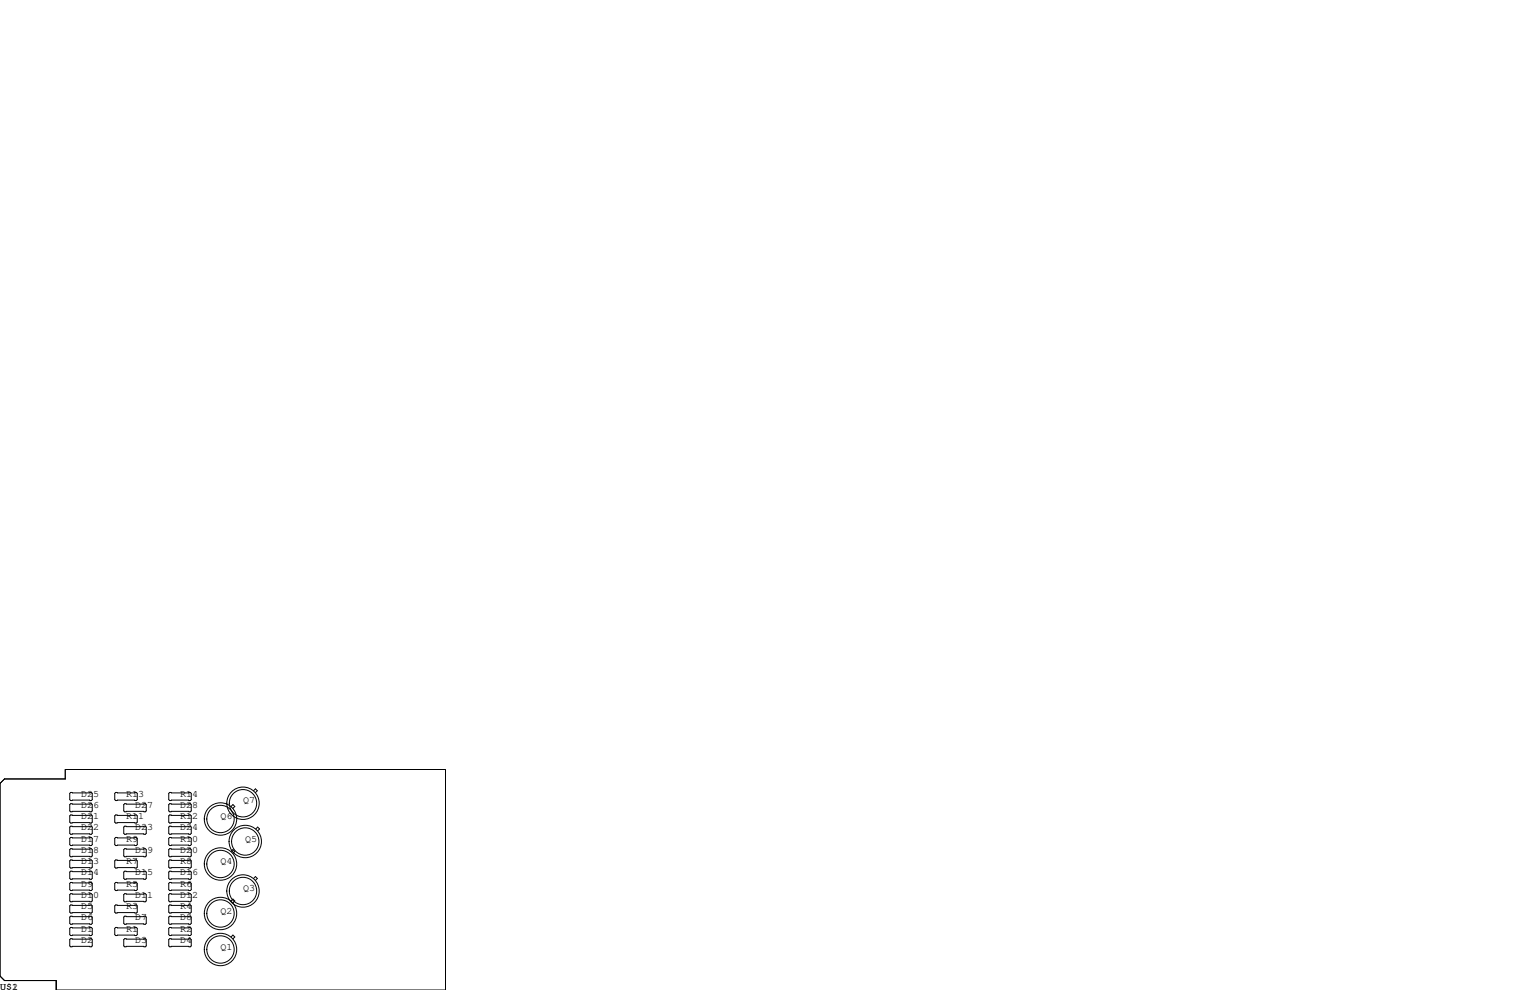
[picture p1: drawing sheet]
<svg xmlns="http://www.w3.org/2000/svg" width="432mm" height="279mm" viewBox="0 0 432 279" stroke-linecap="round" stroke-linejoin="round" font-family="sans-serif">
<g fill="none" stroke="#000" stroke-width=".28">
<path d="M0 221.1l1.3-1.3h17.1v-2.6h107.3v62.2h-109.8v-2.7h-14.6l-1.3-1.2zM19.9 223.6h5.9l.2 .3v1.8l-.2 .2h-5.9l-.2-.2v-1.8zM19.9 226.8h5.9l.2 .3v1.8l-.2 .2h-5.9l-.2-.2v-1.8zM19.9 230h5.9l.2 .3v1.7l-.2 .3h-5.9l-.2-.3v-1.7zM19.9 233.2h5.9l.2 .2v1.8l-.2 .3h-5.9l-.2-.3v-1.8zM19.9 236.3h5.9l.2 .3v1.8l-.2 .2h-5.9l-.2-.2v-1.8zM19.9 239.5h5.9l.2 .3v1.8l-.2 .2h-5.9l-.2-.2v-1.8zM32.6 223.6h5.9l.2 .3v1.8l-.2 .2h-5.9l-.2-.2v-1.8zM32.6 230h5.9l.2 .3v1.7l-.2 .3h-5.9l-.2-.3v-1.7zM32.6 236.3h5.9l.2 .3v1.8l-.2 .2h-5.9l-.2-.2v-1.8zM35.2 226.8h5.8l.3 .3v1.8l-.3 .2h-5.8l-.3-.2v-1.8zM35.2 233.2h5.8l.3 .2v1.8l-.3 .3h-5.8l-.3-.3v-1.8z"/>
<path d="M35.2 239.5h5.8l.3 .3v1.8l-.3 .2h-5.8l-.3-.2v-1.8zM47.9 223.6h5.8l.3 .3v1.8l-.3 .2h-5.8l-.3-.2v-1.8zM47.9 226.8h5.8l.3 .3v1.8l-.3 .2h-5.8l-.3-.2v-1.8zM47.9 230h5.8l.3 .3v1.7l-.3 .3h-5.8l-.3-.3v-1.7zM47.9 233.2h5.8l.3 .2v1.8l-.3 .3h-5.8l-.3-.3v-1.8zM47.9 236.3h5.8l.3 .3v1.8l-.3 .2h-5.8l-.3-.2v-1.8zM47.9 239.5h5.8l.3 .3v1.8l-.3 .2h-5.8l-.3-.2v-1.8zM65.2 227.6l.5-.5 .6 .5-.6 .5M71.6 223.2l.5-.6 .5 .6-.5 .5M72.2 234l.5-.6 .6 .6-.6 .5M19.9 242.7h5.9l.2 .3v1.7l-.2 .3h-5.9l-.2-.3v-1.7zM19.9 245.9h5.9l.2 .2v1.8l-.2 .3h-5.9l-.2-.3v-1.8z"/>
<path d="M19.9 249h5.9l.2 .3v1.8l-.2 .2h-5.9l-.2-.2v-1.8zM19.9 252.2h5.9l.2 .3v1.8l-.2 .2h-5.9l-.2-.2v-1.8zM19.9 255.4h5.9l.2 .3v1.7l-.2 .3h-5.9l-.2-.3v-1.7zM19.9 258.6h5.9l.2 .2v1.8l-.2 .3h-5.9l-.2-.3v-1.8zM32.6 249h5.9l.2 .3v1.8l-.2 .2h-5.9l-.2-.2v-1.8zM32.6 242.7h5.9l.2 .3v1.7l-.2 .3h-5.9l-.2-.3v-1.7zM32.6 255.4h5.9l.2 .3v1.7l-.2 .3h-5.9l-.2-.3v-1.7zM35.2 245.9h5.8l.3 .2v1.8l-.3 .3h-5.8l-.3-.3v-1.8zM35.2 252.2h5.8l.3 .3v1.8l-.3 .2h-5.8l-.3-.2v-1.8zM35.2 258.6h5.8l.3 .2v1.8l-.3 .3h-5.8l-.3-.3v-1.8zM47.6 252.5l.3-.3h5.8l.3 .3v1.8l-.3 .2h-5.8l-.3-.2zM47.6 246.1l.3-.2h5.8l.3 .2v1.8l-.3 .3h-5.8l-.3-.3z"/>
<path d="M47.6 249.3l.3-.3h5.8l.3 .3v1.8l-.3 .2h-5.8l-.3-.2zM47.6 255.7l.3-.3h5.8l.3 .3v1.7l-.3 .3h-5.8l-.3-.3zM47.6 258.8l.3-.2h5.8l.3 .2v1.8l-.3 .3h-5.8l-.3-.3zM47.9 242.7h5.8l.3 .3v1.7l-.3 .3h-5.8l-.3-.3v-1.7zM65.2 254.3l.5-.6 .6 .6-.6 .5M65.2 240.3l.5-.5 .6 .5-.6 .5M71.6 247.9l.5-.5 .5 .5-.5 .6M19.9 261.7h5.9l.2 .3v1.8l-.2 .2h-5.9l-.2-.2v-1.8zM19.9 264.9h5.9l.2 .3v1.8l-.2 .2h-5.9l-.2-.2v-1.8zM32.6 261.7h5.9l.2 .3v1.8l-.2 .2h-5.9l-.2-.2v-1.8zM35.2 264.9h5.8l.3 .3v1.8l-.3 .2h-5.8l-.3-.2v-1.8zM47.6 262l.3-.3h5.8l.3 .3v1.8l-.3 .2h-5.8l-.3-.2z"/>
<path d="M47.6 265.2l.3-.3h5.8l.3 .3v1.8l-.3 .2h-5.8l-.3-.2zM65.2 264.4l.5-.5 .6 .5-.6 .6"/>
<circle cx="62.2" cy="231.1" r="4.6"/>
<circle cx="62.2" cy="231.1" r="3.9"/>
<circle cx="68.6" cy="226.7" r="4.6"/>
<circle cx="68.6" cy="226.7" r="3.9"/>
<circle cx="69.2" cy="237.5" r="4.6"/>
<circle cx="69.2" cy="237.5" r="3.9"/>
<circle cx="62.2" cy="243.8" r="3.9"/>
<circle cx="62.2" cy="243.8" r="4.6"/>
<circle cx="62.2" cy="257.8" r="3.9"/>
<circle cx="62.2" cy="257.8" r="4.6"/>
<circle cx="68.6" cy="251.5" r="3.9"/>
<circle cx="68.6" cy="251.5" r="4.6"/>
<circle cx="62.2" cy="268" r="3.9"/>
<circle cx="62.2" cy="268" r="4.6"/>
</g>
<g font-size="2.8">
<text x="22.9" y="224.8">D25</text>
<text x="22.9" y="228">D26</text>
<text x="35.6" y="224.8">R13</text>
<text x="38.1" y="228">D27</text>
<text x="50.8" y="228">D28</text>
<text x="50.8" y="224.8">R14</text>
<text x="68.6" y="226.7">Q7</text>
<text x="22.9" y="231.1">D21</text>
<text x="35.6" y="231.1">R11</text>
<text x="50.8" y="231.1">R12</text>
<text x="62.2" y="231.1">Q6</text>
<text x="22.9" y="237.5">D17</text>
<text x="22.9" y="234.3">D22</text>
<text x="35.6" y="237.5">R9</text>
<text x="38.1" y="234.3">D23</text>
<text x="50.8" y="237.5">R10</text>
<text x="50.8" y="234.3">D24</text>
<text x="69.2" y="237.5">Q5</text>
<text x="22.9" y="243.8">D13</text>
<text x="22.9" y="240.7">D18</text>
<text x="35.6" y="243.8">R7</text>
<text x="38.1" y="240.7">D19</text>
<text x="50.8" y="243.8">R8</text>
<text x="50.8" y="240.7">D20</text>
<text x="62.2" y="243.8">Q4</text>
<text x="22.9" y="250.2">D9</text>
<text x="22.9" y="247">D14</text>
<text x="35.6" y="250.2">R5</text>
<text x="38.1" y="247">D15</text>
<text x="50.8" y="250.2">R6</text>
<text x="50.8" y="247">D16</text>
<text x="68.6" y="251.5">Q3</text>
<text x="22.9" y="256.5">D5</text>
<text x="22.9" y="253.4">D10</text>
<text x="35.6" y="256.5">R3</text>
<text x="38.1" y="253.4">D11</text>
<text x="50.8" y="256.5">R4</text>
<text x="50.8" y="253.4">D12</text>
<text x="62.2" y="257.8">Q2</text>
<text x="22.9" y="262.9">D1</text>
<text x="22.9" y="259.7">D6</text>
<text x="35.6" y="262.9">R1</text>
<text x="38.1" y="259.7">D7</text>
<text x="50.8" y="262.9">R2</text>
<text x="50.8" y="259.7">D8</text>
<text x="22.9" y="266.1">D2</text>
<text x="38.1" y="266.1">D3</text>
<text x="50.8" y="266.1">D4</text>
<text x="62.2" y="268">Q1</text>
<text x="0" y="279.4">U$1</text>
<text x="3.4" y="279.4">2</text>
</g>
</svg>
